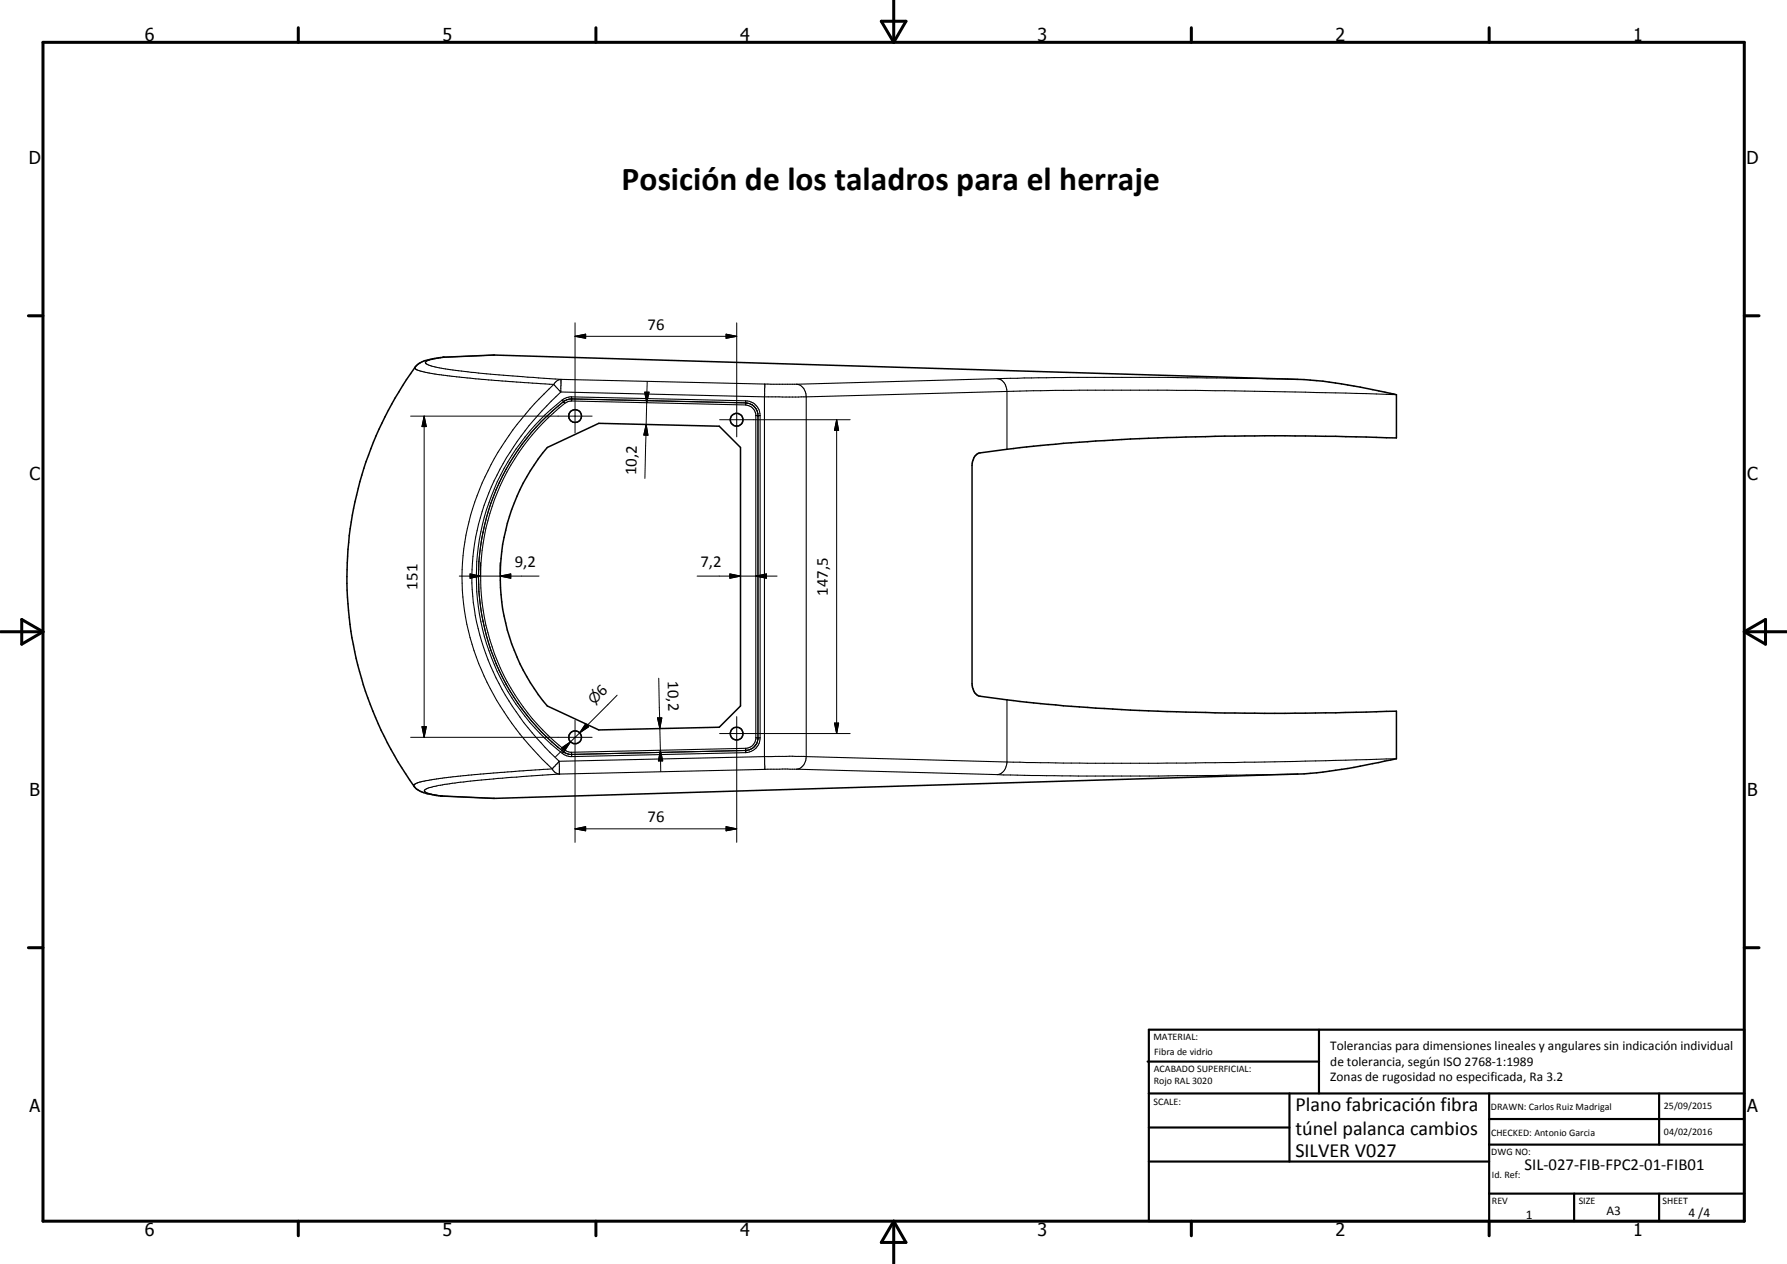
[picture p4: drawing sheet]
<svg xmlns="http://www.w3.org/2000/svg" width="420mm" height="297mm" viewBox="0 0 420 297" stroke-linecap="round" stroke-linejoin="round" font-family="sans-serif">
<g fill="none" stroke="#000" stroke-width=".35">
<path d="M97.7 86.1a7.9 7.9 0 0 1 5.3-2l13.3-.7 188.8 5.8a128.2 128.2 0 0 1 23.2 3.6v10.1a682.2 682.2 0 0 0-83.6 1.8l-14.2 1.7a2.66 2.66 0 0 0-2 2.9v51.4a2.66 2.66 0 0 0 2 2.9l16 1.9a445.3 445.3 0 0 0 27.9 1.7 774.4 774.4 0 0 0 53.9-.1v11.2l-2.7 .6a125 125 0 0 1-20.5 3l-188.8 5.7-12.7-.5-1.8-.3a6.2 6.2 0 0 1-4.5-2.1 84 84 0 0 1-13.8-66.8 85 85 0 0 1 14.2-31.8zM128.7 105.2l12.1-5.7 28.3 .7 5 5v60.7l-5 5-28.3 .6-12.1-5.6a47.2 47.2 0 0 1 0-60.7z"/>
<circle cx="135.2" cy="97.8" r="1.49"/>
<circle cx="173.2" cy="98.6" r="1.5"/>
<circle cx="135.2" cy="173.3" r="1.51"/>
<circle cx="173.2" cy="172.4" r="1.49"/>
</g>
<g fill="none" stroke="#000" stroke-width=".25">
<path d="M97.5 86.4v.1a6.9 6.9 0 0 0 3.9 1.3l10.5 1.2 18.3 1.3M104.5 83.9l-3.8 .8a.46 .46 0 0 0-.5 .2 .46 .46 0 0 0 .1 .6l.7 .4a92.9 92.9 0 0 0 15.3 2.1l15.6 1.2M104.5 83.9l-.5 .1M116.3 83.4l-11.8 .5M130.2 90.3l1.7 1.8M130.2 90.3a70.6 70.6 0 0 0-16.8 23.2 54.5 54.5 0 0 0 1.9 48.3 70.9 70.9 0 0 0 14.5 18.9M131.1 95.5l-3.8 3.6-2.4 2.5M131.9 92.1l47.8 1.2M131.9 92.1a62.2 62.2 0 0 0-20.3 35.7 53.3 53.3 0 0 0 8.9 38.2 72.5 72.5 0 0 0 11 12.9M131.9 89.2l-1.1 .4-.6 .7M131.9 89.2v2.9M131.9 89.2l47.9 1.1"/>
<path d="M132.2 94l.3 .4M132.2 94a52.8 52.8 0 0 0 0 83M132.5 94.4h.1M132.5 94.4l.3 .4M132.5 94.4l-1.4 1.1M132.8 94.8a51.9 51.9 0 0 0 0 81.5M133.2 94l-.7 .4M134.4 93.8h.1M134.4 93.3v.9M134.4 93.8l-1.2 .2M134.4 94.2l-.7 .1-.9 .5M134.4 93.7l41.3 1"/>
<path d="M134.4 94.2l40.9 1M134.4 93.3l-1.1 .1-1.1 .6M134.4 93.3l40.9 .9M175.3 94.7h.1M175.3 94.2v1M175.3 95.2a2.63 2.63 0 0 1 2.4 2.1v76.5a2.53 2.53 0 0 1-2.4 2.1M175.3 94.2a3.5 3.5 0 0 1 3.4 3.5M175.3 94.7h.4M175.7 94.7l1.2 .5M176.5 95l.7 .4M177.2 95.4l.5 .7M177.7 97.7h1"/>
<path d="M177.7 96.1l.5 1.1v76.6l-.1 .4M178.1 96.8l.1 .9M178.2 97.7h.1M178.7 97.7v75.7M179.7 93.3h9.9M179.7 93.3v84.5M179.8 90.3l-.1 3M179.8 90.3h7.5M187.3 90.3a2.76 2.76 0 0 1 2.3 3M189.6 93.3v84.5M234.5 89a2.85 2.85 0 0 1 2.3 3M236.8 92l17-.3h27.3l25.8 .5 21.4 .6"/>
<path d="M236.8 92l-47.2 1.3M236.8 92v13.6M305.1 89.2l-30.5-.5h-23l-10.8 .1-53.5 1.5M122.8 104.4a52.6 52.6 0 0 0-10 36.4M124.9 101.6l-2.1 2.8M112.6 133.8v3.5M112.8 140.8l.4 3.5M113.2 144.3l1.2 5.1 1 3.3M115.4 152.7l.6 1.6M115.4 152.7l1.3 3.3M116 154.4l.7 1.6M116.7 156l3.1 6.3 3 4.3"/>
<path d="M122.8 166.6l2.1 2.8M124.9 169.4l3.7 3.8M126.1 170.7l2.5 2.5M128.6 173.2l3.9 3.5M131.5 178.9l-1.7 1.8M131.5 178.9l.1 3M132.2 177l1.1 .6 1.1 .2M132.5 176.7h.1M132.5 176.7l-.3 .3M132.5 176.7l.7 .4M132.8 176.3l.6 .3 1 .2M132.8 176.3l-.3 .4"/>
<path d="M133.2 177.1l1.2 .2M134.4 177.3h.1M134.4 176.8v1M175.3 176.4h.1M175.3 175.9v1M175.3 176.4l-40.9 .9M175.3 175.9l-40.9 .9M175.3 176.9l-40.9 .9M175.7 176.3l-.4 .1M177.7 173.4h1M177.7 175l-.8 .9-1.2 .4M177.7 175a2.59 2.59 0 0 1-2 1.3"/>
<path d="M178.1 174.2l-.4 .8M178.2 173.4h.1M178.2 173.4l-.1 .8M178.7 173.4a3.5 3.5 0 0 1-3.4 3.5M179.7 177.8h9.9M179.7 177.8l-48.2 1.1M179.7 177.8l.1 3M189.6 177.8a2.77 2.77 0 0 1-2.3 3M189.6 177.8l47.2 1.3M236.8 179.1a2.76 2.76 0 0 1-2.3 2.9M236.8 164.5v14.6M328.3 178.3l-23.8 .6-25.7 .4-23.1 .1-18.9-.3"/>
<path d="M103.6 187.1h.4M104 187.1l12.3 .5M129.8 180.7l.7 .8 1.1 .4M129.8 180.7l-18.3 1.3-9.7 1.2a10 10 0 0 0-4.5 1.3v.2M131.6 181.9l-12.4 .9-9.4 .8a39.8 39.8 0 0 0-9.8 1.9l-.2 .2a.8 .8 0 0 0 1 .8l3.2 .6M179.8 180.8l-48.2 1.1M187.3 180.8h-7.5M187.3 180.8l47.2 1.2M305.1 181.9l-32.7 .5h-18.8l-19.1-.4"/>
</g>
<g fill="none" stroke="#000" stroke-width=".71">
<path d="M10.1 9.9h400v277.1h-400zM70.1 6.5v3.4M140.1 6.5v3.4M207.2 5h5.8l-2.9 4.9zM210.1 0v9.9M280.1 6.5v3.4M350.1 6.5v3.4M6.7 74.2h3.4M410.1 74.2h3.5M.1 148.5h10M5.1 145.6l5 2.9-5 2.9zM410.1 148.5h10"/>
<path d="M410.1 148.5l5-2.9v5.8zM6.7 222.7h3.4M410.1 222.7h3.5M70.1 287v3.4M140.1 287v3.4M210.1 287v10M210.1 287l2.9 5h-5.8zM280.1 287v3.4M350.1 287v3.4"/>
</g>
<g fill="none" stroke="#000" stroke-width=".51">
<path d="M269.8 249.5h40.3M270.1 242h140v45h-140zM270.1 257h140M303.2 257v16M310.1 242v15M350.1 257v30M390.1 257v12M270.1 265h33.1M270.1 273h80M350.1 269h60M350.1 263h60M350.1 280.5h60"/>
<path d="M370.1 280.5v6.5M390.1 280.5v6.5"/>
</g>
<g fill="none" stroke="#000" stroke-width=".24">
<path d="M135.2 79l2.5-.5v1zM135.2 79h38M135.2 75.9v25.9M170.7 78.5l2.5 .5-2.5 .5zM173.2 75.9v26.8M96.6 97.8h42.6M99.7 97.8l.5 2.4h-1zM99.7 97.8v75.5M151.6 92.2h1l-.6 2.5zM151.9 99.7l.4 2.6-.9-.1zM151.9 99.7l-.3 12.7M152 94.7l-.1 5"/>
<path d="M152.2 89.7l-.2 5M169.2 98.6h30.7M196.7 98.6l.5 2.5h-1zM196.7 98.6v73.8M108 135.4h18.7M110.5 134.9l2.5 .5-2.5 .5zM113 132.2v3.3M117.6 135.4l2.5-.5v1zM117.6 132.2v3.3M163.9 135.4h18.8M171.6 134.9l2.5 .5-2.5 .5zM177.7 135.4l2.5-.5v1z"/>
<path d="M154.9 159.4l.2 11.8M96.6 173.3h42.6M99.2 170.8h1l-.5 2.5zM132 175.8l2.1-1.5-1.4 2.1zM134.1 174.3l-3.5 3.5M135.2 169.3v28.7M136.3 172.2l-2.2 2.1M137.7 170.1l.7 .7-2.1 1.4zM138 170.4l-1.7 1.8M145.1 163.4l-8.8 8.8M154.6 168.7h1l-.5 2.5zM155.1 171.2l.2 5.1"/>
<path d="M155.3 176.3l.5 2.5h-1zM155.3 176.3l.1 5M169.2 172.4h30.7M173.2 168.4v29.6M196.2 169.9h1l-.5 2.5zM135.2 194.8l2.5-.5v.9zM135.2 194.8h38M170.7 194.3l2.5 .5-2.5 .4z"/>
</g>
<g fill="#000">
<path d="M135.2 79l2.5-.5v1zM170.7 78.5l2.5 .5-2.5 .5zM151.6 92.2h1l-.6 2.5zM99.7 97.8l.5 2.4h-1zM151.9 99.7l.4 2.6-.9-.1zM196.7 98.6l.5 2.5h-1zM110.5 134.9l2.5 .5-2.5 .5zM117.6 135.4l2.5-.5v1zM171.6 134.9l2.5 .5-2.5 .5zM177.7 135.4l2.5-.5v1zM99.2 170.8h1l-.5 2.5zM132 175.8l2.1-1.5-1.4 2.1z"/>
<path d="M137.7 170.1l.7 .7-2.1 1.4zM154.6 168.7h1l-.5 2.5zM155.3 176.3l.5 2.5h-1zM196.2 169.9h1l-.5 2.5zM135.2 194.8l2.5-.5v.9zM170.7 194.3l2.5 .5-2.5 .4z"/>
</g>
<text font-size="7.9" x="146.2" y="44.6">Posición de los taladros para el herraje</text>
<g font-size="4.7">
<text x="304.6" y="261.2">Plano fabricación fibra</text>
<text x="304.6" y="266.6">túnel palanca cambios</text>
<text x="304.6" y="272">SILVER V027</text>
</g>
<g font-size="4.2">
<text x="34" y="9.6">6</text>
<text x="104" y="9.6">5</text>
<text x="174" y="9.6">4</text>
<text x="244" y="9.6">3</text>
<text x="314" y="9.6">2</text>
<text x="384" y="9.6">1</text>
<text x="6.8" y="38.7">D</text>
<text x="410.6" y="38.7">D</text>
<text x="7" y="112.9">C</text>
<text x="410.8" y="112.9">C</text>
<text x="7" y="187.1">B</text>
<text x="410.8" y="187.1">B</text>
<text x="7" y="261.4">A</text>
<text x="410.8" y="261.4">A</text>
<text x="34" y="290.4">6</text>
<text x="104" y="290.4">5</text>
<text x="174" y="290.4">4</text>
<text x="244" y="290.4">3</text>
<text x="314" y="290.4">2</text>
<text x="384" y="290.4">1</text>
</g>
<g font-size="3.9">
<text x="152.3" y="77.5">76</text>
<text x="149.6" y="111.6" transform="rotate(-89 149.6 111.6)">10,2</text>
<text x="121" y="133.3">9,2</text>
<text x="164.7" y="133.3">7,2</text>
<text x="98.2" y="138.6" transform="rotate(-90 98.2 138.6)">151</text>
<text x="194.6" y="140" transform="rotate(-90 194.6 140)">147,5</text>
<text x="157" y="160.1" transform="rotate(89 157 160.1)">10,2</text>
<text x="141.7" y="163.8" transform="rotate(-45 141.7 163.8)">6</text>
<text x="152.3" y="193.2">76</text>
<text x="358.5" y="275">SIL-027-FIB-FPC2-01-FIB01</text>
</g>
<text font-size="3.3" x="139.7" y="165.8" transform="rotate(-45 139.7 165.8)">⌀</text>
<g font-size="3.1">
<text x="312.7" y="246.8">Tolerancias para dimensiones lineales y angulares sin indicación individual</text>
<text x="312.7" y="250.4">de tolerancia, según ISO 2768-1:1989</text>
<text x="312.7" y="254">Zonas de rugosidad no especificada, Ra 3.2</text>
<text x="358.7" y="286.5">1</text>
<text x="377.7" y="285.6">A3</text>
<text x="397" y="285.9">4 /4</text>
</g>
<g font-size="2.4">
<text x="271.2" y="244.4">MATERIAL:</text>
<text x="271.3" y="252">ACABADO SUPERFICIAL:</text>
<text x="271.4" y="247.9">Fibra de vidrio</text>
<text x="271.3" y="254.6">Rojo RAL 3020</text>
<text x="271.2" y="259.7">SCALE:</text>
<text x="350.6" y="260.8">DRAWN: Carlos Ruiz Madrigal</text>
<text x="391.2" y="260.6">25/09/2015</text>
<text x="350.6" y="267">CHECKED: Antonio Garcia</text>
<text x="391.2" y="266.7">04/02/2016</text>
<text x="350.6" y="271.4">DWG NO:</text>
<text x="350.8" y="276.9">Id. Ref:</text>
<text x="350.8" y="282.8">REV</text>
<text x="371.2" y="282.9">SIZE</text>
<text x="390.9" y="282.9">SHEET</text>
</g>
</svg>
